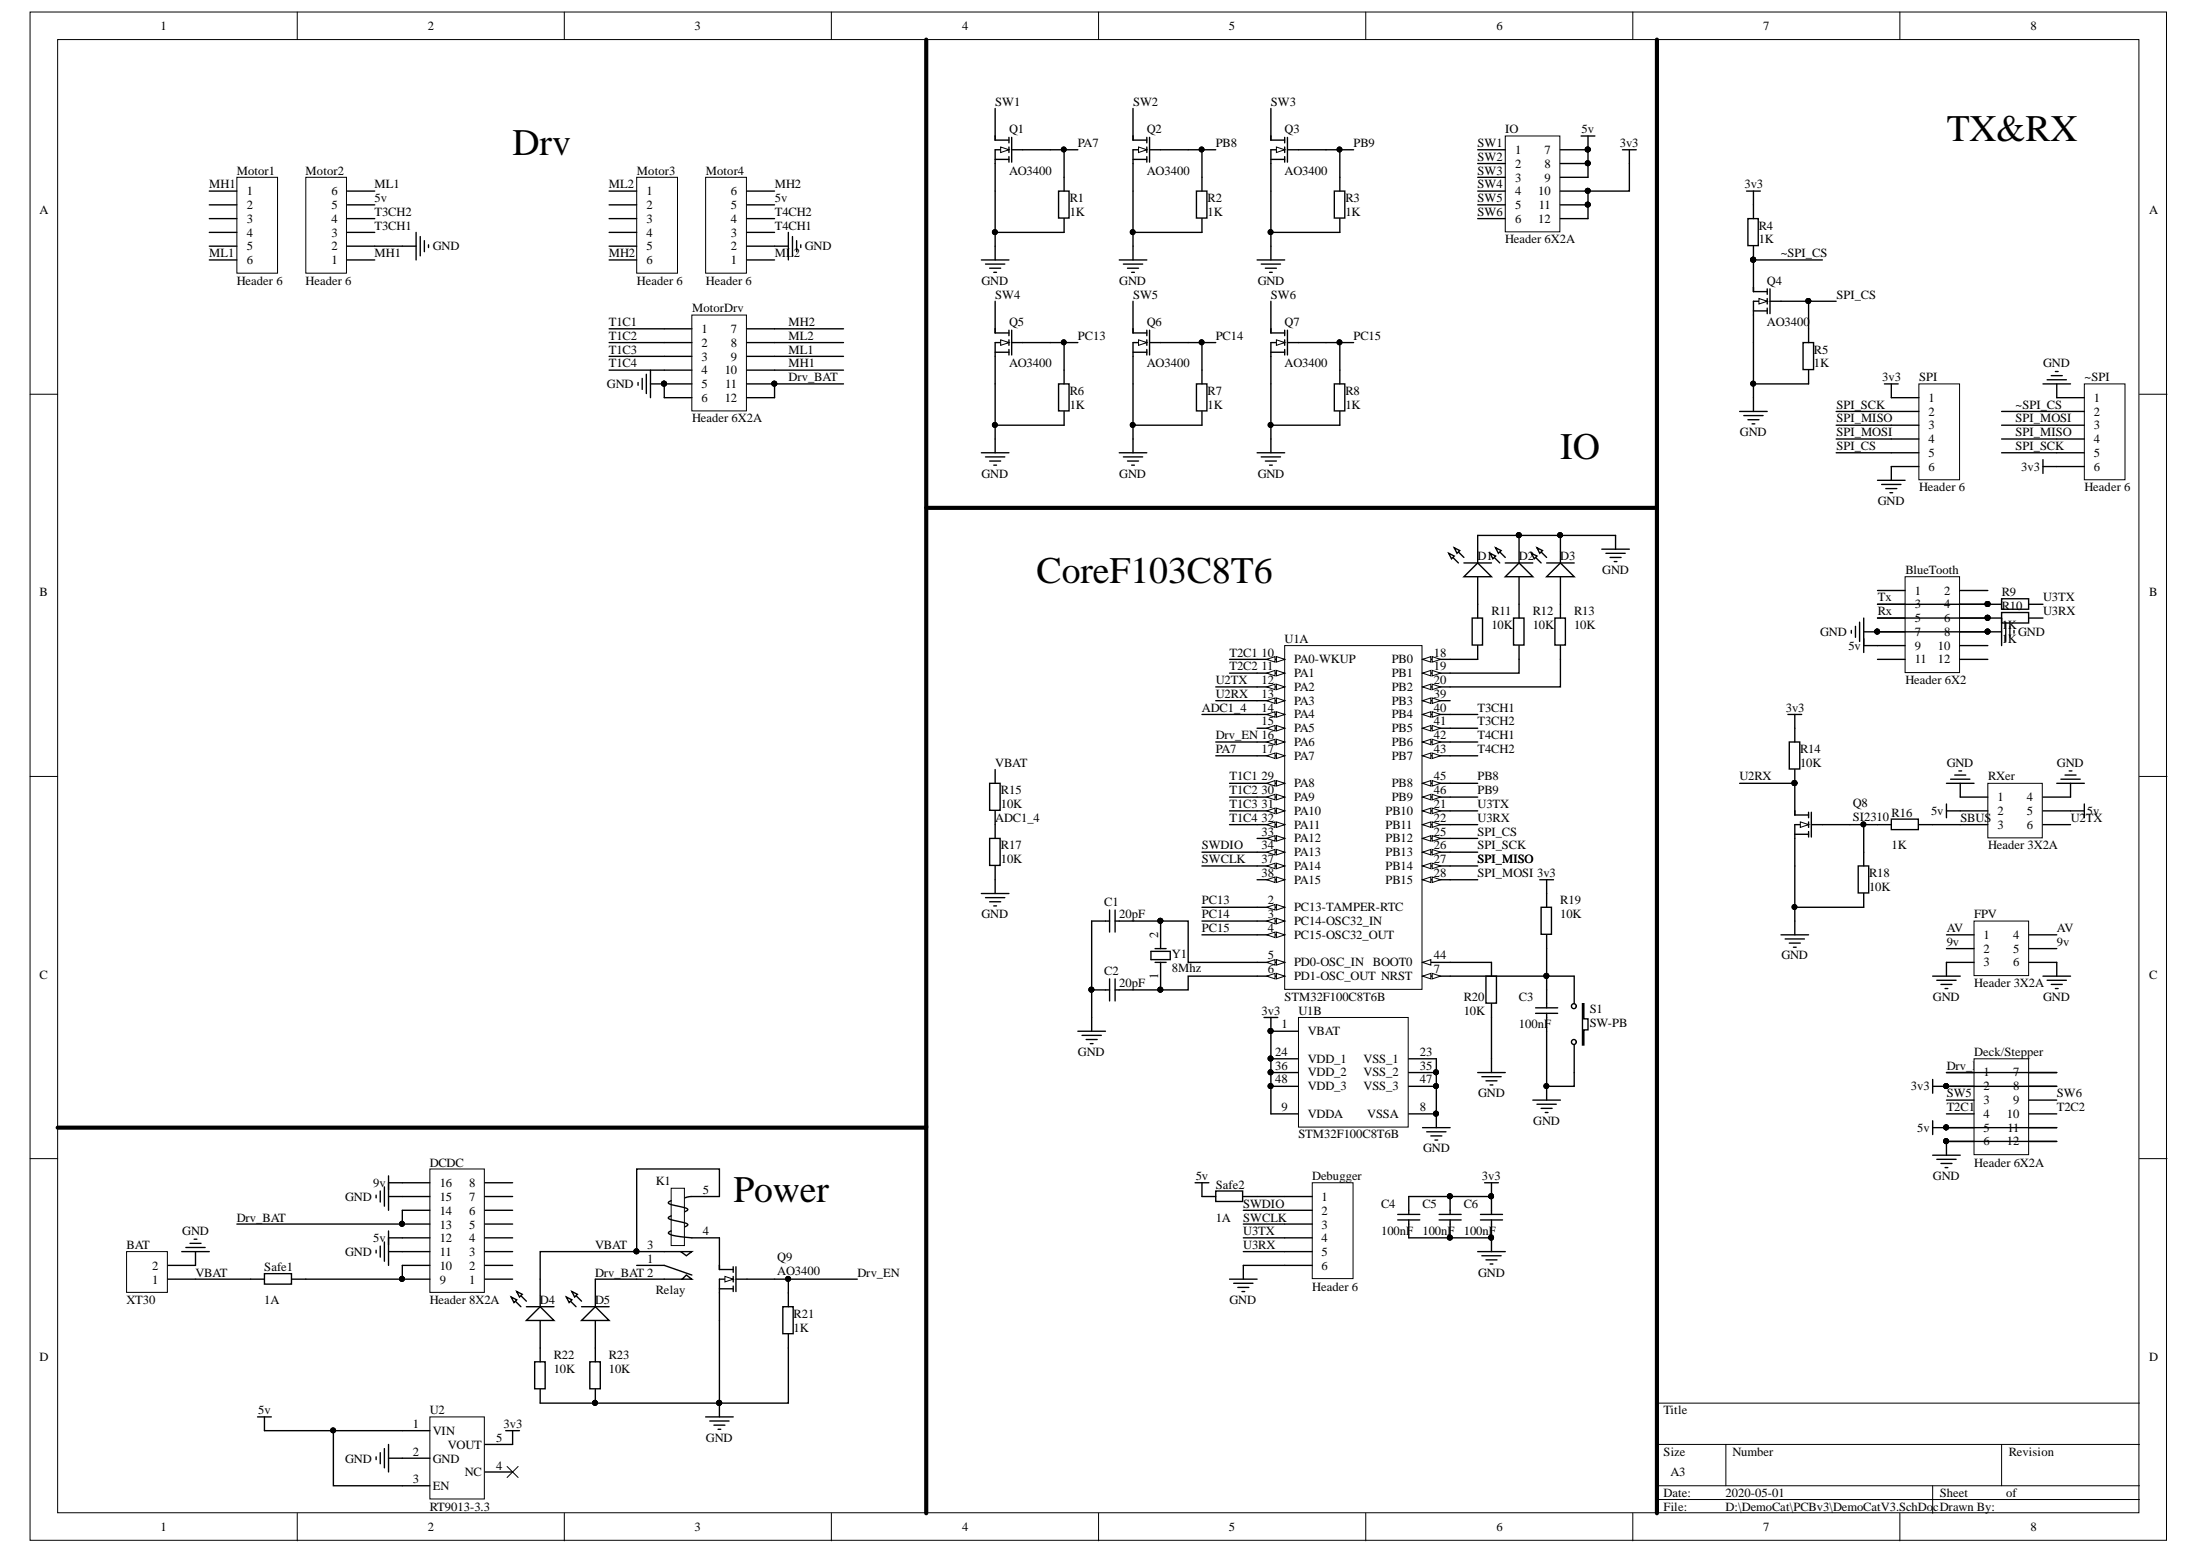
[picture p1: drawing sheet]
# Altium project DemoCatV3.PrjPCB
1 sheet, 65 parts. Net scope: global (net labels, ports and power ports of the same name join across sheets).
Board file: DemoCatV3.PcbDoc

## Sheet DemoCatV3.SchDoc
size A3

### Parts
BAT  XT30  [XT30-IN-W]
BlueTooth  Header 6X2  [HDR2X6]
C1  value 20pF  [0603C]  (hidden comment: Cap)
C2  value 20pF  [0603C]  (hidden comment: Cap)
C3  value 100nF  [0603C]  (hidden comment: Cap)
C4  value 100nF  [0603C]  (hidden comment: Cap)
C5  value 100nF  [0603C]  (hidden comment: Cap)
C6  value 100nF  [0603C]  (hidden comment: Cap)
D1  LED0  [0603LED - Red]  (value not drawn)
D2  LED0  [0603LED - Green]  (value not drawn)
D3  LED0  [0603LED - Blue]  (value not drawn)
D4  LED0  [0603LED - Red]  (value not drawn)
D5  LED0  [0603LED - Red]  (value not drawn)
DCDC  Header 8X2A  [HDR_EDGE_2x8]
Debugger  Header 6  [GX1.25_T_6P]
Deck/Stepper  Header 6X2A  [HDR_EDGE_2x6]
FPV  Header 3X2A  [HDR_EDGE_2x3]
IO  Header 6X2A  [HDR_EDGE_2x6]
K1  Relay  [RY-HF46-HS1]
Motor1  Header 6  [PH-PS-2.0-6]
Motor2  Header 6  [PH-PS-2.0-6]
Motor3  Header 6  [PH-PS-2.0-6]
Motor4  Header 6  [PH-PS-2.0-6]
MotorDrv  Header 6X2A  [HDR_EDGE_2x6]
Q1  AO3400  [SOT-23-MOS]
Q2  AO3400  [SOT-23-MOS]
Q3  AO3400  [SOT-23-MOS]
Q4  AO3400  [SOT-23-MOS]
Q5  AO3400  [SOT-23-MOS]
Q6  AO3400  [SOT-23-MOS]
Q7  AO3400  [SOT-23-MOS]
Q8  SI2310  [SOT-23-MOS]
Q9  AO3400  [SOT-23-MOS]
R1  value 1K  [0603R]  (hidden comment: Res2)
R2  value 1K  [0603R]  (hidden comment: Res2)
R3  value 1K  [0603R]  (hidden comment: Res2)
R4  value 1K  [0603R]  (hidden comment: Res2)
R5  value 1K  [0603R]  (hidden comment: Res2)
R6  value 1K  [0603R]  (hidden comment: Res2)
R7  value 1K  [0603R]  (hidden comment: Res2)
R8  value 1K  [0603R]  (hidden comment: Res2)
R9  value 1K  [0603R]  (hidden comment: Res2)
R10  value 1K  [0603R]  (hidden comment: Res2)
R11  10K  [0603R]
R12  10K  [0603R]
R13  10K  [0603R]
R14  value 10K  [0603R]  (hidden comment: Res2)
R15  value 10K  [0603R]  (hidden comment: Res2)
R16  value 1K  [0603R]  (hidden comment: Res2)
R17  value 10K  [0603R]  (hidden comment: Res2)
R18  value 10K  [0603R]  (hidden comment: Res2)
R19  10K  [0603R]
R20  value 10K  [0603R]  (hidden comment: Res2)
R21  value 1K  [0603R]  (hidden comment: Res2)
R22  10K  [0603R]
R23  10K  [0603R]
RXer  Header 3X2A  [HDR_EDGE_2x3]
S1  SW-PB  [KeySwitch-3X3]
Safe1  value 1A  [0805R]  (hidden comment: Res2)
Safe2  value 1A  [0805R]  (hidden comment: Res2)
SPI  Header 6  [GX1.25_T_6P]
U1  STM32F100C8T6B  [LQFN-48]  (parts A,B of 2)
U2  RT9013-3.3  [SOT-23-5]
Y1  8Mhz  [OSC 3215-2P]
~SPI  Header 6  [GX1.25_T_6P]

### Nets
3v3: C4.2 C5.2 C6.2 Deck/Stepper.2 Deck/Stepper.8 IO.10 IO.11 IO.12 R4.2 R14.2 R19.2 SPI.1 U1.1(VBAT) U1.9(VDDA) U1.24(VDD_1) U1.36(VDD_2) U1.48(VDD_3) U2.5(VOUT) ~SPI.6
5v: BlueTooth.9 DCDC.12 Deck/Stepper.5 Deck/Stepper.11 IO.7 IO.8 IO.9 Motor2.5 Motor4.5 RXer.2 RXer.5 Safe2.1 U2.1(VIN) U2.3(EN)
9v: DCDC.16 FPV.2 FPV.5
GND: BAT.2 BlueTooth.7 BlueTooth.8 C1.1 C2.1 C3.1 C4.1 C5.1 C6.1 D1.2(K) D2.2(K) D3.2(K) DCDC.11 DCDC.15 Debugger.6 Deck/Stepper.6 Deck/Stepper.12 FPV.3 FPV.6 Motor2.2 Motor4.2 MotorDrv.5 MotorDrv.6 Q1.3(S) Q2.3(S) Q3.3(S) Q4.3(S) Q5.3(S) Q6.3(S) Q7.3(S) Q8.3(S) Q9.3(S) R1.1 R2.1 R3.1 R5.1 R6.1 R7.1 R8.1 R17.1 R18.1 R20.1 R21.1 R22.1 R23.1 RXer.1 RXer.4 S1.2 SPI.6 U1.8(VSSA) U1.23(VSS_1) U1.35(VSS_2) U1.47(VSS_3) U2.2(GND) ~SPI.1
ADC1_4: R15.1 R17.2 U1.14(PA4)
AV: FPV.1 FPV.4
Drv_BAT: D5.2(K) DCDC.13 DCDC.14 Deck/Stepper.1 Deck/Stepper.7 K1.2(NC) MotorDrv.11 MotorDrv.12
Drv_EN: Q9.2(G) R21.2 U1.16(PA6)
MH1: Motor1.1 Motor2.1 MotorDrv.10
MH2: Motor3.6 Motor4.6 MotorDrv.7
ML1: Motor1.6 Motor2.6 MotorDrv.9
ML2: Motor3.1 Motor4.1 MotorDrv.8
PA7: Q1.2(G) R1.2 U1.17(PA7)
PB8: Q2.2(G) R2.2 U1.45(PB8)
PB9: Q3.2(G) R3.2 U1.46(PB9)
PC13: Q5.2(G) R6.2 U1.2(PC13-TAMPER-RTC)
PC14: Q6.2(G) R7.2 U1.3(PC14-OSC32_IN)
PC15: Q7.2(G) R8.2 U1.4(PC15-OSC32_OUT)
Rx: BlueTooth.5 BlueTooth.6 R10.1
SBUS: R16.2 RXer.3
SPI_CS: Q4.2(G) R5.2 SPI.5 U1.25(PB12)
SPI_MISO: SPI.3 U1.27(PB14) ~SPI.4
SPI_MOSI: SPI.4 U1.28(PB15) ~SPI.3
SPI_SCK: SPI.2 U1.26(PB13) ~SPI.5
SW1: IO.1 Q1.1(D)
SW2: IO.2 Q2.1(D)
SW3: IO.3 Q3.1(D)
SW4: IO.4 Q5.1(D)
SW5: Deck/Stepper.3 IO.5 Q6.1(D)
SW6: Deck/Stepper.9 IO.6 Q7.1(D)
SWCLK: Debugger.3 U1.37(PA14)
SWDIO: Debugger.2 U1.34(PA13)
T1C1: MotorDrv.1 U1.29(PA8)
T1C2: MotorDrv.2 U1.30(PA9)
T1C3: MotorDrv.3 U1.31(PA10)
T1C4: MotorDrv.4 U1.32(PA11)
T2C1: Deck/Stepper.4 U1.10(PA0-WKUP)
T2C2: Deck/Stepper.10 U1.11(PA1)
T3CH1: Motor2.3 U1.40(PB4)
T3CH2: Motor2.4 U1.41(PB5)
T4CH1: Motor4.3 U1.42(PB6)
T4CH2: Motor4.4 U1.43(PB7)
Tx: BlueTooth.3 BlueTooth.4 R9.1
U2RX: Q8.1(D) R14.1 U1.13(PA3)
U2TX: RXer.6 U1.12(PA2)
U3RX: Debugger.5 R10.2 U1.22(PB11)
U3TX: Debugger.4 R9.2 U1.21(PB10)
VBAT: BAT.1 D4.2(K) K1.3(NO) K1.5(T2) R15.2 Safe1.1
~SPI_CS: Q4.1(D) R4.1 ~SPI.2
NetC1_2: C1.2 U1.5(PD0-OSC_IN) Y1.2(OSC2)
NetC2_2: C2.2 U1.6(PD1-OSC_OUT) Y1.1(OSC1)
NetC3_2: C3.2 R19.1 S1.1 U1.7(NRST)
NetD1_1: D1.1(A) R11.2
NetD2_1: D2.1(A) R12.2
NetD3_1: D3.1(A) R13.2
NetD4_1: D4.1(A) R22.2
NetD5_1: D5.1(A) R23.2
NetDCDC_9: DCDC.9 DCDC.10 Safe1.2
NetDebugger_1: Debugger.1 Safe2.2
NetK1_4: K1.4(T1) Q9.1(D)
NetQ8_2: Q8.2(G) R16.1 R18.2
NetR11_1: R11.1 U1.18(PB0)
NetR12_1: R12.1 U1.19(PB1)
NetR13_1: R13.1 U1.20(PB2)
NetR20_2: R20.2 U1.44(BOOT0)

Not connected (* = marked no-connect by the designer): BlueTooth 1 2 10 11 12; DCDC 1 2 3 4 5 6 7 8; K1 1(COM); Motor1 2 3 4 5; Motor3 2 3 4 5; U1 15(PA5) 33(PA12) 38(PA15) 39(PB3); U2 4(NC)*

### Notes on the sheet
- Drv
- TX&RX
- IO
- CoreF103C8T6
- Power
